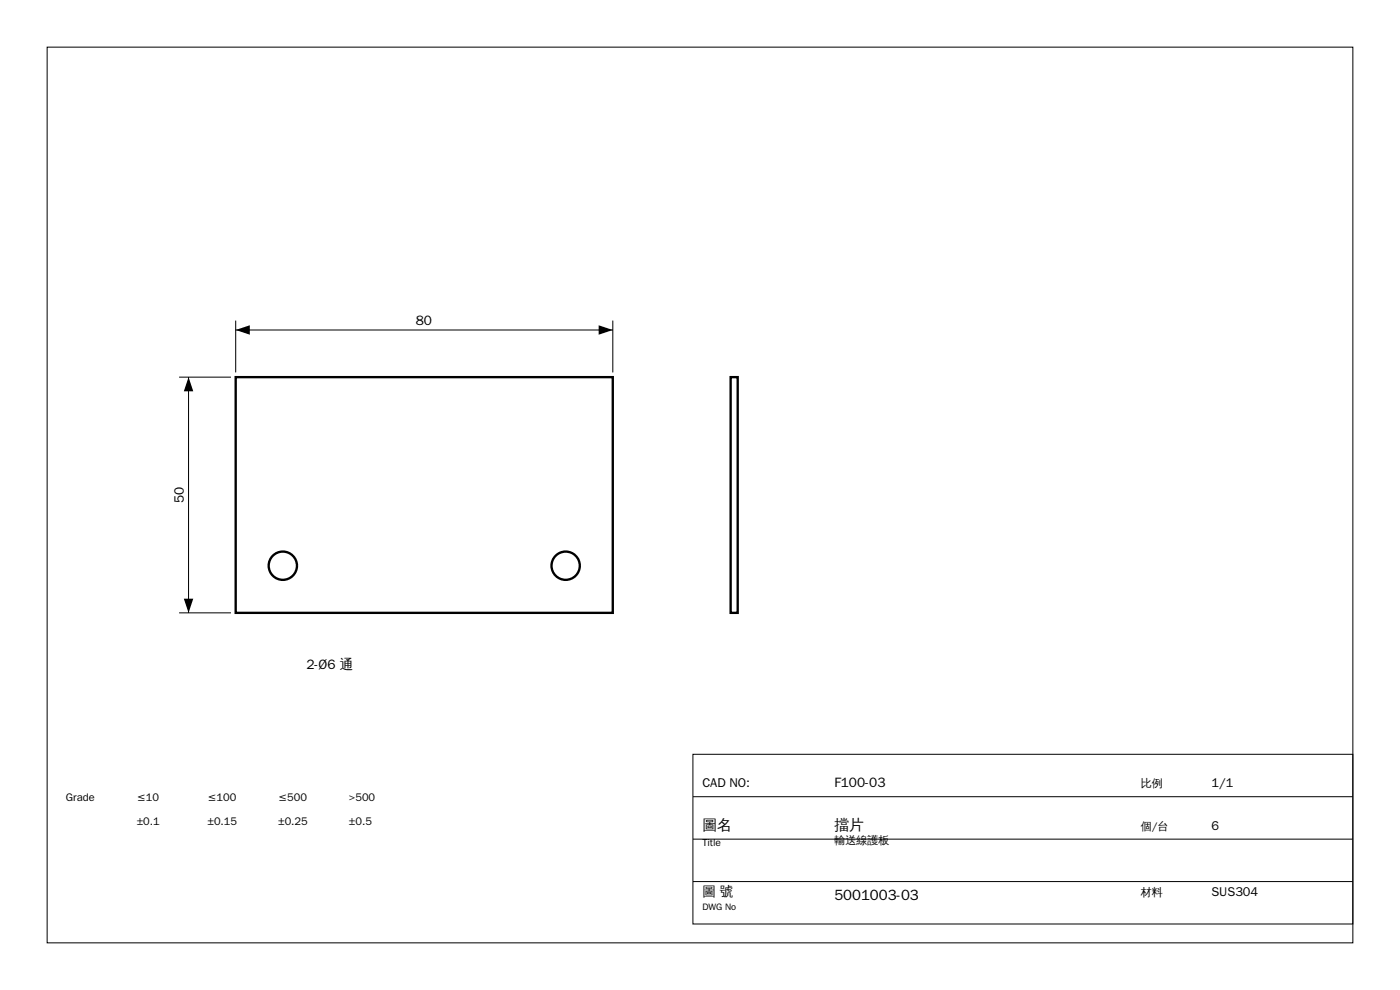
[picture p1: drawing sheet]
<svg xmlns="http://www.w3.org/2000/svg" width="297mm" height="210mm" viewBox="0 0 297 210" stroke-linecap="round" stroke-linejoin="round" font-family="sans-serif">
<path d="M10 10h277v190h-277zM50 68v11M50 70h80M130 68v11M38 80h11M40 80v50M38 130h11M147 160h140v36h-140zM147 178h140M147 169h140M147 187h140" fill="none" stroke="#000" stroke-width=".21"/>
<g fill="none" stroke="#000" stroke-width=".5">
<path d="M50 80h80v50h-80zM155 80h1.5v50h-1.5z"/>
<circle cx="60" cy="120" r="3"/>
<circle cx="120" cy="120" r="3"/>
</g>
<path d="M50 70l3-1v2zM127 69l3 1-3 1zM40 80l1 3h-2zM39 127h2l-1 3z" fill="#000"/>
<g font-size="3.2">
<text x="149" y="176">圖名</text>
<text x="177" y="176">擋片</text>
<text x="177" y="191">5001003-03</text>
</g>
<g font-size="2.9">
<text x="88.2" y="69">80</text>
<text x="39" y="106.8" transform="rotate(-90 39 106.8)">50</text>
<text x="65" y="142">2-Ø6 通</text>
<text x="177" y="167">F100-03</text>
<text x="149" y="190">圖 號</text>
</g>
<g font-size="2.7">
<text x="149" y="167">CAD NO:</text>
<text x="257" y="167">1/1</text>
<text x="257" y="176">6</text>
<text x="257" y="190">SUS304</text>
</g>
<g font-size="2.3">
<text x="242" y="167">比例</text>
<text x="14" y="170">Grade</text>
<text x="29" y="170">≤10</text>
<text x="44" y="170">≤100</text>
<text x="59" y="170">≤500</text>
<text x="74" y="170">&gt;500</text>
<text x="29" y="175">±0.1</text>
<text x="44" y="175">±0.15</text>
<text x="59" y="175">±0.25</text>
<text x="74" y="175">±0.5</text>
<text x="177" y="179">輸送線護板</text>
<text x="242" y="176">個/台</text>
<text x="242" y="190">材料</text>
</g>
<text font-size="2.2" x="149" y="179.5">Title</text>
<text font-size="2" x="149" y="193">DWG No</text>
</svg>
